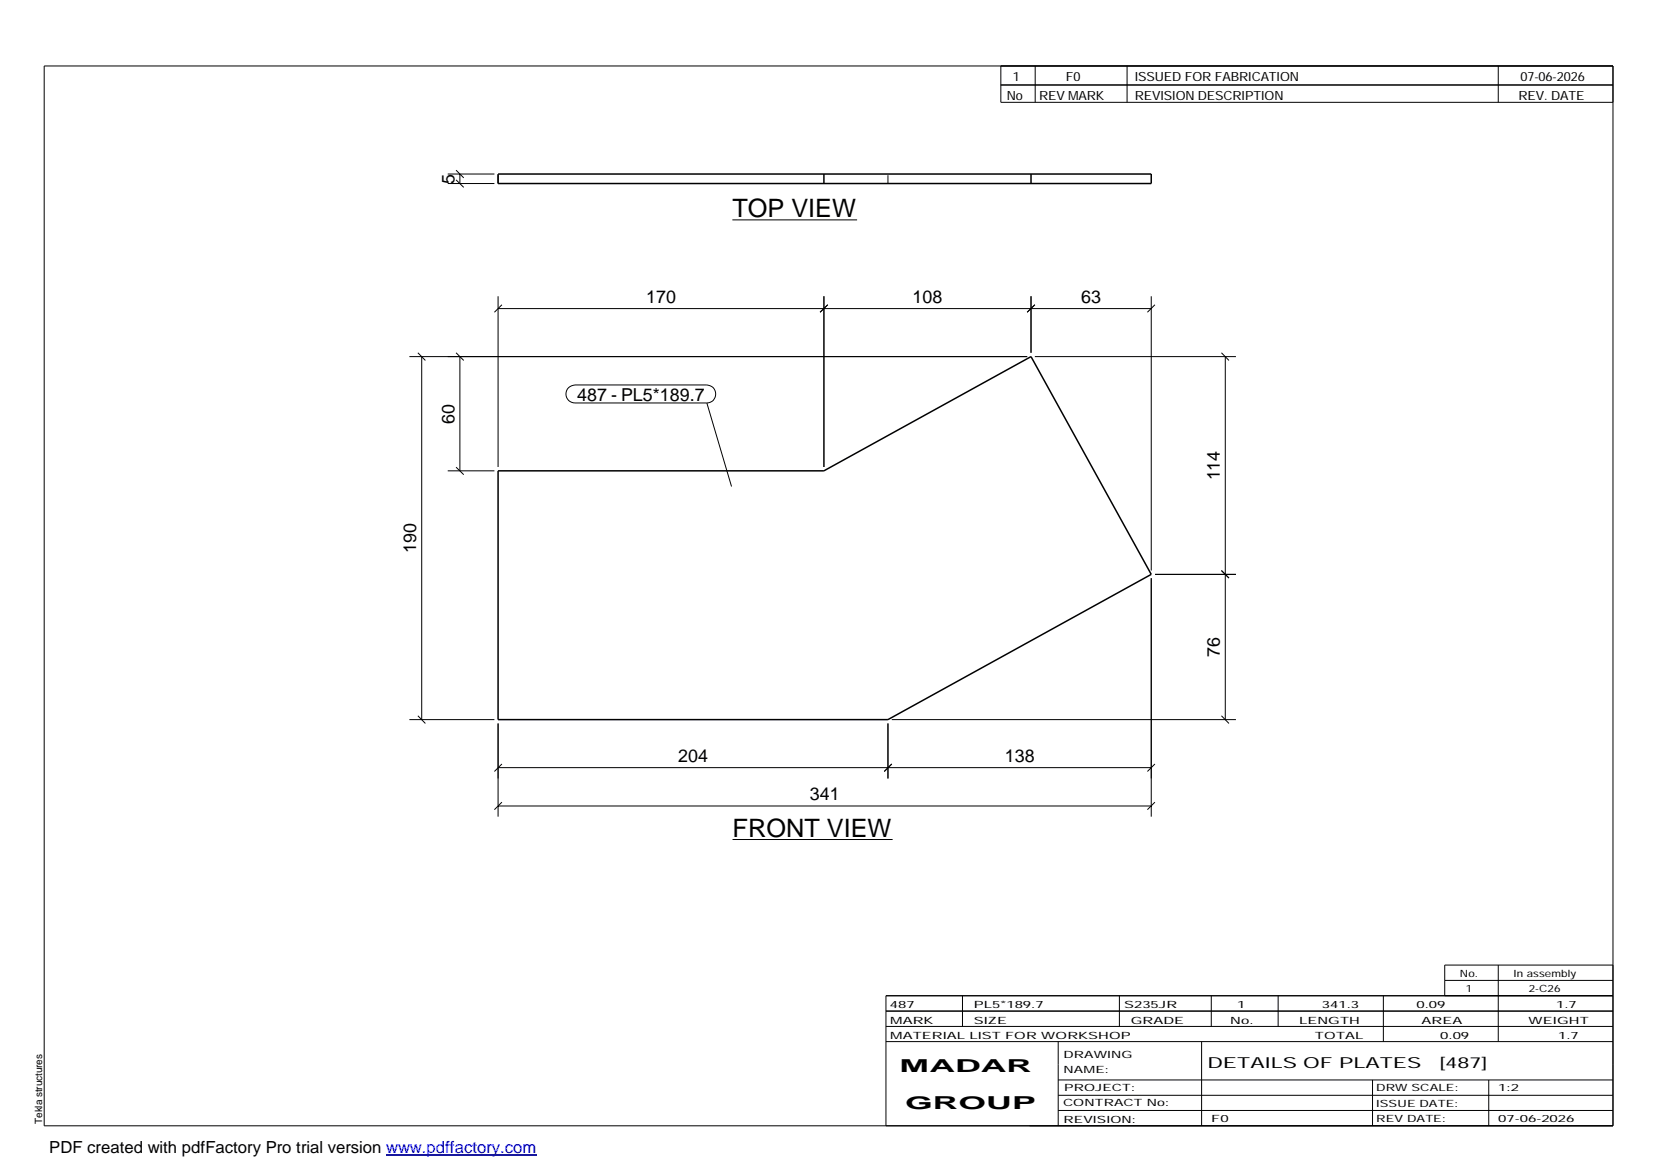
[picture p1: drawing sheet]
<svg xmlns="http://www.w3.org/2000/svg" width="420mm" height="297mm" viewBox="0 0 420 297" stroke-linecap="round" stroke-linejoin="round" font-family="sans-serif">
<path d="M126.4 44.2h165.9v2.4h-165.9zM209.2 44.2v2.4M261.7 44.2v2.4M126.4 119.5h82.8l52.5-29 30.6 55.3-66.9 36.9h-99z" fill="none" stroke="#000" stroke-width=".38"/>
<path d="M126.4 46.6v-2.4M225.4 46.6v-2.4" fill="none" stroke="#000" stroke-width=".25" stroke-dasharray="2.1 2.1" stroke-linecap="butt"/>
<g fill="none" stroke="#000" stroke-width=".25">
<path d="M11.2 16.7h398.3v269.1h-398.3zM254.1 16.7v9.3h155.4M262.8 16.7v9.3M286.1 16.7v9.3M380.4 16.7v9.3M254.1 21.6h155.4M113.7 46.6h11.8M113.7 44.2h11.8M115.8 45.7l1.9 1.9M115.8 43.2l1.9 2M116.8 44.2v2.4M185.9 55.8h31.7"/>
<path d="M126.4 75.2v43.4M126.4 78.3h165.9M127.4 77.4l-1.9 1.9M209.2 75.2v43.4M210.1 77.4l-1.9 1.9M261.7 75.2v14.4M262.7 77.4l-1.9 1.9M292.3 75.2v69.7M293.2 77.4l-1.9 1.9M103.9 90.5h156.9M106.1 89.6l1.9 1.9M107.1 90.5v92.2"/>
<path d="M115.8 89.6l1.9 1.9M116.8 90.5v29M144.4 98.4l.7-.5 .9-.2h33.5a2.29 2.29 0 0 1 2.2 2.3 2.29 2.29 0 0 1-2.2 2.3h-33.5a2.27 2.27 0 0 1-2.2-1.4 2.27 2.27 0 0 1 .6-2.5zM262.7 90.5h51.1M310.1 89.6l1.9 1.9M311.1 90.5v92.2M113.7 119.5h11.8M115.8 118.6l1.9 1.9M179.5 102.3l6.2 21.2M292.3 146.8v60.5M293.2 145.8h20.6M310.1 144.9l1.9 1.9"/>
<path d="M103.9 182.7h21.6M106.1 181.7l1.9 2M126.4 183.7v23.6M126.4 194.9h165.9M127.4 194l-1.9 1.9M225.4 183.7v13.9M226.4 182.7h87.4M226.4 194l-1.9 1.9M293.2 194l-1.9 1.9M310.1 181.7l1.9 2M126.4 204.6h165.9M127.4 203.7l-1.9 1.9"/>
<path d="M186 213.1h40.6M293.2 203.7l-1.9 1.9M224.9 256.7h184.6M244.3 252.8v7.8M284.2 252.8v7.8M307.5 252.8v7.8M324.5 252.8v7.8M351.2 252.8v11.6M366.8 248.9h42.7M380.4 245v19.4M409.5 245h-42.7v7.8M409.5 252.8h-184.6v33"/>
<path d="M224.9 264.4h184.6M224.9 260.6h184.6M268.6 264.4v21.4M268.6 274.2h140.9M268.6 278.1h140.9M305.1 264.4v21.4M348.4 274.2v11.6M378 274.2v11.6M268.6 281.9h140.9"/>
</g>
<path d="M98 293.3h38.2" fill="none" stroke="#00f" stroke-width=".3"/>
<g font-size="6.4">
<text x="185.9" y="55.1">TOP VIEW</text>
<text x="186" y="212.4">FRONT VIEW</text>
</g>
<g font-size="4.5">
<text x="115.4" y="46.6" transform="rotate(-90 115.4 46.6)">5</text>
<text x="164" y="76.9">170</text>
<text x="231.7" y="76.9">108</text>
<text x="274.5" y="76.9">63</text>
<text x="146.6" y="101.8">487 - PL5*189.7</text>
<text x="115.4" y="107.6" transform="rotate(-90 115.4 107.6)">60</text>
<text x="309.7" y="121.9" transform="rotate(-90 309.7 121.9)">114</text>
<text x="105.7" y="140.4" transform="rotate(-90 105.7 140.4)">190</text>
<text x="309.7" y="166.8" transform="rotate(-90 309.7 166.8)">76</text>
<text x="172.2" y="193.5">204</text>
<text x="255.1" y="193.5">138</text>
<text x="205.6" y="203.2">341</text>
<text x="228.4" y="272.3">MADAR</text>
<text x="229.8" y="281.6">GROUP</text>
</g>
<text font-size="4.2" x="12.5" y="292.7">PDF created with pdfFactory Pro trial version www.pdffactory.com</text>
<g font-size="3.9">
<text x="306.5" y="271.3">DETAILS OF PLATES</text>
<text x="365.4" y="271.3">[487]</text>
</g>
<g font-size="3.2">
<text x="257.1" y="20.5">1</text>
<text x="270.6" y="20.5">F0</text>
<text x="288.1" y="20.5">ISSUED FOR FABRICATION</text>
<text x="386" y="20.5">07-06-2026</text>
<text x="255.6" y="25.5">No</text>
<text x="263.8" y="25.5">REV MARK</text>
<text x="288.1" y="25.5">REVISION DESCRIPTION</text>
<text x="385.5" y="25.5">REV. DATE</text>
</g>
<g font-size="2.5">
<text x="370.6" y="247.9">No.</text>
<text x="372.1" y="251.8">1</text>
<text x="384.3" y="247.9">In assembly</text>
<text x="388.1" y="251.8">2-C26</text>
<text x="225.9" y="255.9">487</text>
<text x="247.3" y="255.9">PL5*189.7</text>
<text x="285.4" y="255.9">S235JR</text>
<text x="314.1" y="255.9">1</text>
<text x="335.6" y="255.9">341.3</text>
<text x="359.6" y="255.9">0.09</text>
<text x="395.1" y="255.9">1.7</text>
<text x="226" y="263.7">MATERIAL LIST FOR WORKSHOP</text>
<text x="226" y="259.9">MARK</text>
<text x="247.2" y="259.9">SIZE</text>
<text x="287.1" y="259.9">GRADE</text>
<text x="312.3" y="259.9">No.</text>
<text x="329.8" y="259.9">LENGTH</text>
<text x="333.8" y="263.7">TOTAL</text>
<text x="360.9" y="259.9">AREA</text>
<text x="365.6" y="263.7">0.09</text>
<text x="388.1" y="259.9">WEIGHT</text>
<text x="395.6" y="263.7">1.7</text>
<text x="270" y="268.5">DRAWING</text>
<text x="270" y="272.5">NAME:</text>
<text x="269.9" y="280.9">CONTRACT No:</text>
<text x="270.2" y="277">PROJECT:</text>
<text x="349.4" y="277.1">DRW SCALE:</text>
<text x="349.4" y="281">ISSUE DATE:</text>
<text x="380.4" y="277.1">1:2</text>
<text x="10.7" y="285.4" transform="rotate(-90 10.7 285.4)">Tekla structures</text>
<text x="270" y="285">REVISION:</text>
<text x="307.5" y="284.8">F0</text>
<text x="349.4" y="284.8">REV DATE:</text>
<text x="380.4" y="284.8">07-06-2026</text>
</g>
</svg>
